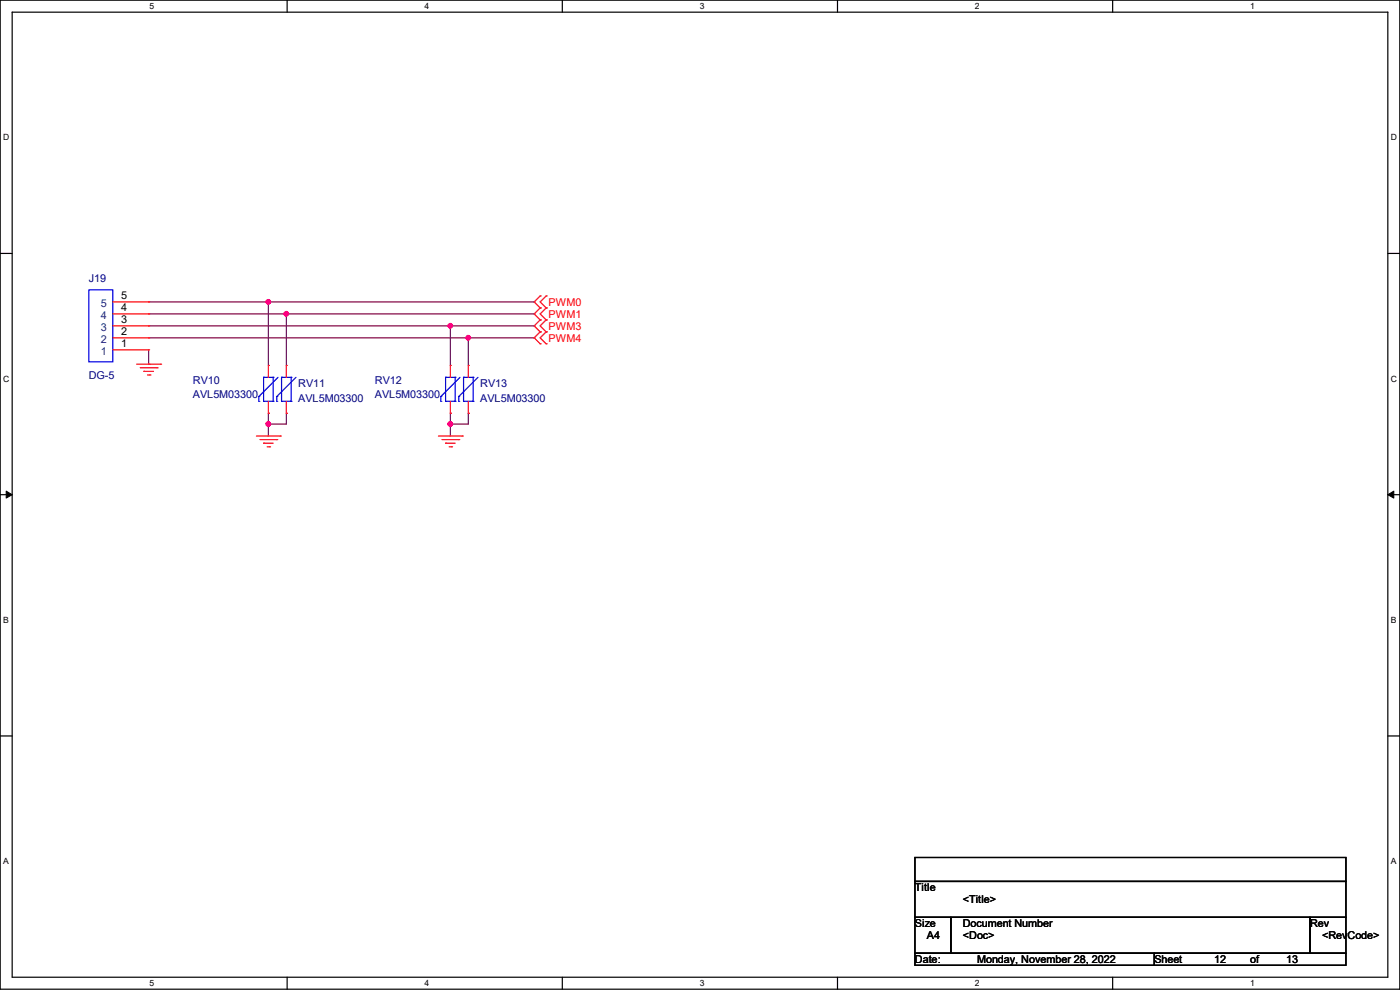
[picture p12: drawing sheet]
<svg xmlns="http://www.w3.org/2000/svg" width="297mm" height="210mm" viewBox="0 0 297 210" stroke-linecap="round" stroke-linejoin="round" font-family="sans-serif">
<path d="M0 0h297v209.8h-297zM2.6 2.6h291.8v204.7h-291.8z" fill="none" stroke="#000" stroke-width=".25"/>
<g fill="#fff">
<path d="M31.7 .3h1v2h-1z"/>
<path d="M31.7 207.6h1v1.9h-1z"/>
</g>
<path d="M60.9 0v2.6M60.9 207.3v2.5" fill="none" stroke="#000" stroke-width=".25"/>
<g fill="#fff">
<path d="M90.1 .3h1v2h-1z"/>
<path d="M90.1 207.6h1v1.9h-1z"/>
</g>
<path d="M119.3 0v2.6M119.3 207.3v2.5" fill="none" stroke="#000" stroke-width=".25"/>
<g fill="#fff">
<path d="M148.5 .3h.9v2h-.9z"/>
<path d="M148.5 207.6h.9v1.9h-.9z"/>
</g>
<path d="M177.7 0v2.6M177.7 207.3v2.5" fill="none" stroke="#000" stroke-width=".25"/>
<g fill="#fff">
<path d="M206.8 .3h1v2h-1z"/>
<path d="M206.8 207.6h1v1.9h-1z"/>
</g>
<path d="M236.1 0v2.6M236.1 207.3v2.5" fill="none" stroke="#000" stroke-width=".25"/>
<g fill="#fff">
<path d="M265.2 .3h1v2h-1z"/>
<path d="M265.2 207.6h1v1.9h-1z"/>
<path d="M.7 28.2h1.2v1.9h-1.2z"/>
<path d="M295.1 28.2h1.2v1.9h-1.2z"/>
<path d="M.7 79.3h1.2v2h-1.2z"/>
<path d="M295.1 79.3h1.2v2h-1.2z"/>
</g>
<path d="M0 53.8h2.6M294.4 53.8h2.6" fill="none" stroke="#000" stroke-width=".25"/>
<g fill="#fff">
<path d="M.7 130.5h1.2v2h-1.2z"/>
<path d="M295.1 130.5h1.1v2h-1.1z"/>
</g>
<path d="M0 104.9h2.6M294.4 104.9h2.6" fill="none" stroke="#000" stroke-width=".25"/>
<path d="M1.3 104.2l1.3 .7-1.3 .8zM294.4 104.9l1.3-.7v1.5z" fill="#000" stroke="#000" stroke-width=".21"/>
<g fill="#fff">
<path d="M.7 181.7h1.2v2h-1.2z"/>
<path d="M295.1 181.7h1.1v2h-1.1z"/>
</g>
<path d="M0 156.1h2.6M294.4 156.1h2.6M194.1 181.9h91.4v5.1h-91.4zM194.1 187h91.4v7.6h-91.4zM194.1 194.6h7.6v7.6h-7.6zM201.7 194.6h76.2v7.6h-76.2zM277.9 194.6h7.6v7.6h-7.6zM194.1 202.2h50.8v2.6h-50.8zM244.9 202.2h40.6v2.6h-40.6z" fill="none" stroke="#000" stroke-width=".25"/>
<g fill="none" stroke="#800040" stroke-width=".25">
<path d="M31.5 77.3h.1M31.5 74.2v3.1M31.5 64.1h81.8M31.5 66.6h81.8M31.5 71.7h81.8M31.5 69.1h81.8M56.9 64.1h.1M56.9 64.1v13.4M60.7 66.6h.1M60.7 66.6v10.9M95.5 69.1h.1M95.5 69.1v8.4"/>
<path d="M99.4 71.7h.1M99.4 71.7v5.8M113.3 64.1h.1M113.3 66.6h.1M113.3 69.1h.1M113.3 71.7h.1M56.9 90h.1M56.9 87.7h.1M56.9 87.7v4.8M60.7 87.7h.1M60.7 87.7v2.3h-3.8M95.5 90h.1"/>
<path d="M95.5 87.7h.1M95.5 87.7v4.8M99.4 87.7h.1M99.4 87.7v2.3h-3.9"/>
</g>
<g fill="#f0f" stroke="#f0f" stroke-width=".25">
<circle cx="56.9" cy="64" r=".49"/>
<circle cx="60.7" cy="66.6" r=".49"/>
<circle cx="99.3" cy="71.6" r=".49"/>
<circle cx="56.9" cy="89.9" r=".49"/>
<circle cx="95.5" cy="89.9" r=".49"/>
<circle cx="95.5" cy="69.1" r=".49"/>
</g>
<g fill="none" stroke="#f00" stroke-width=".25">
<path d="M23.9 74.2h7.6M23.9 71.7h7.6M23.9 69.1h7.6M23.9 66.6h7.6M23.9 64.1h7.6M29 77.3h5.1M29.8 78h3.5M30.5 78.8h.1M30.5 78.8h2.1M31.3 79.5h.5M31.5 74.2h.1M31.5 71.7h.1"/>
<path d="M31.5 69.1h.1M31.5 66.6h.1M31.5 64.1h.1M31.8 79.5h.1M33.3 78h.1M34.1 77.3h.1M56.9 77.5h.1M56.9 77.5v2.6M60.7 77.5h.1M60.7 77.5v2.6M95.5 77.5h.1M95.5 77.5v2.6"/>
<path d="M99.4 77.5h.1M99.4 77.5v2.6M114.6 62.8h.1M114.6 65.3h.1M114.6 67.9h.1M114.6 70.4h.1M114.6 72.9h.1M114.6 62.8l-1.3 1.3 1.3 1.2M114.6 65.3l-1.3 1.3 1.3 1.3M114.6 67.9l-1.3 1.2 1.3 1.3M114.6 70.4l-1.3 1.3 1.3 1.2M115.9 65.3h.1"/>
<path d="M115.9 62.8h.1M115.9 67.9h.1M115.9 70.4h.1M115.9 72.9h.1M115.9 62.8l-1.3 1.3 1.3 1.2M115.9 65.3l-1.3 1.3 1.3 1.3M115.9 67.9l-1.3 1.2 1.3 1.3M115.9 70.4l-1.3 1.3 1.3 1.2M54.4 92.5h5.1M55.2 93.3h3.5M55.9 94h.1M55.9 94h2.1"/>
<path d="M56.7 94.8h.5M56.9 87.7h.1M56.9 85.1v2.6M57.2 94.8h.1M58.7 93.3h.1M59.5 92.5h.1M60.7 87.7h.1M60.7 85.1v2.6M93 92.5h5.1M93.8 93.3h3.5M94.5 94h.1M94.5 94h2.1"/>
<path d="M95.3 94.8h.5M95.5 87.7h.1M95.5 85.1v2.6M95.8 94.8h.1M97.3 93.3h.1M98.1 92.5h.1M99.4 87.7h.1M99.4 85.1v2.6"/>
</g>
<g fill="none" stroke="#00f" stroke-width=".25">
<path d="M18.8 61.5h5.1v15.3h-5.1zM54.9 84.1h.1M54.9 85.1h.1M54.9 84.1v1M55.9 85.1h.1M55.9 80.1h.1M55.9 80.1h2.1M55.9 85.1h2.1M55.9 80.1v5M58 80.1h.1M58 85.1h.1M58 80.1v5"/>
<path d="M58.7 84.1h.1M58.7 85.1h.1M58.7 84.1v1M59 80.1l-4.1 4M59.7 85.1h.1M59.7 80.1h.1M59.7 80.1h2.1M59.7 85.1h2.1M59.7 80.1v5M61.8 80.1h.1M61.8 85.1h.1M61.8 80.1v5"/>
<path d="M62.8 80.1l-4.1 4M93.5 84.1h.1M93.5 85.1h.1M93.5 84.1v1M94.5 85.1h.1M94.5 80.1h.1M94.5 80.1h2.1M94.5 85.1h2.1M94.5 80.1v5M96.6 80.1h.1M96.6 85.1h.1M96.6 80.1v5"/>
<path d="M97.3 84.1h.1M97.3 85.1h.1M97.3 84.1v1M97.6 80.1l-4.1 4M98.3 85.1h.1M98.3 80.1h.1M98.3 80.1h2.1M98.3 85.1h2.1M98.3 80.1v5M100.4 80.1h.1M100.4 85.1h.1M100.4 80.1v5"/>
<path d="M101.4 80.1l-4.1 4"/>
</g>
<g font-size="2.3" fill="#000080">
<text x="18.8" y="59.8">J19</text>
<text x="18.8" y="80.3">DG-5</text>
<text x="40.9" y="81.4">RV10</text>
<text x="63.3" y="82.1">RV11</text>
<text x="79.5" y="81.4">RV12</text>
<text x="101.9" y="82.1">RV13</text>
<text x="40.9" y="84.4">AVL5M03300</text>
<text x="63.3" y="85.2">AVL5M03300</text>
<text x="79.5" y="84.4">AVL5M03300</text>
<text x="101.9" y="85.2">AVL5M03300</text>
</g>
<g font-size="2.3" fill="#004080">
<text x="21.4" y="65.1">5</text>
<text x="21.4" y="70.2">3</text>
<text x="21.4" y="67.6">4</text>
<text x="21.4" y="75.3">1</text>
<text x="21.4" y="72.7">2</text>
</g>
<g font-size="2.3">
<text x="25.7" y="63.5">5</text>
<text x="25.7" y="71.1">2</text>
<text x="25.7" y="68.6">3</text>
<text x="25.7" y="66">4</text>
<text x="25.7" y="73.7">1</text>
<text x="194.1" y="189.1">Title</text>
<text x="204.3" y="191.6">&lt;Title&gt;</text>
<text x="194.1" y="196.7">Size</text>
<text x="204.3" y="196.7">Document Number</text>
<text x="277.9" y="196.7">Rev</text>
<text x="196.6" y="199.2">A4</text>
<text x="204.3" y="199.2">&lt;Doc&gt;</text>
<text x="280.5" y="199.2">&lt;RevCode&gt;</text>
<text x="194.1" y="204.3">Date:</text>
<text x="207.3" y="204.3">Monday, November 28, 2022</text>
<text x="244.9" y="204.3">Sheet</text>
<text x="257.6" y="204.3">12</text>
<text x="265.2" y="204.3">of</text>
<text x="272.8" y="204.3">13</text>
</g>
<g font-size="2.3" fill="#f00">
<text x="116.4" y="64.9">PWM0</text>
<text x="116.4" y="67.4">PWM1</text>
<text x="116.4" y="69.9">PWM3</text>
<text x="116.4" y="72.5">PWM4</text>
</g>
<g font-size="1.8">
<text x="31.7" y="1.9">5</text>
<text x="90.1" y="1.9">4</text>
<text x="148.5" y="1.9">3</text>
<text x="206.8" y="1.9">2</text>
<text x="265.2" y="1.9">1</text>
<text x=".7" y="29.8">D</text>
<text x="295.1" y="29.8">D</text>
<text x=".7" y="80.9">C</text>
<text x="295.1" y="80.9">C</text>
<text x=".7" y="132.1">B</text>
<text x="295.1" y="132.1">B</text>
<text x=".7" y="183.3">A</text>
<text x="295.1" y="183.3">A</text>
<text x="31.7" y="209.2">5</text>
<text x="90.1" y="209.2">4</text>
<text x="148.5" y="209.2">3</text>
<text x="206.8" y="209.2">2</text>
<text x="265.2" y="209.2">1</text>
</g>
</svg>
